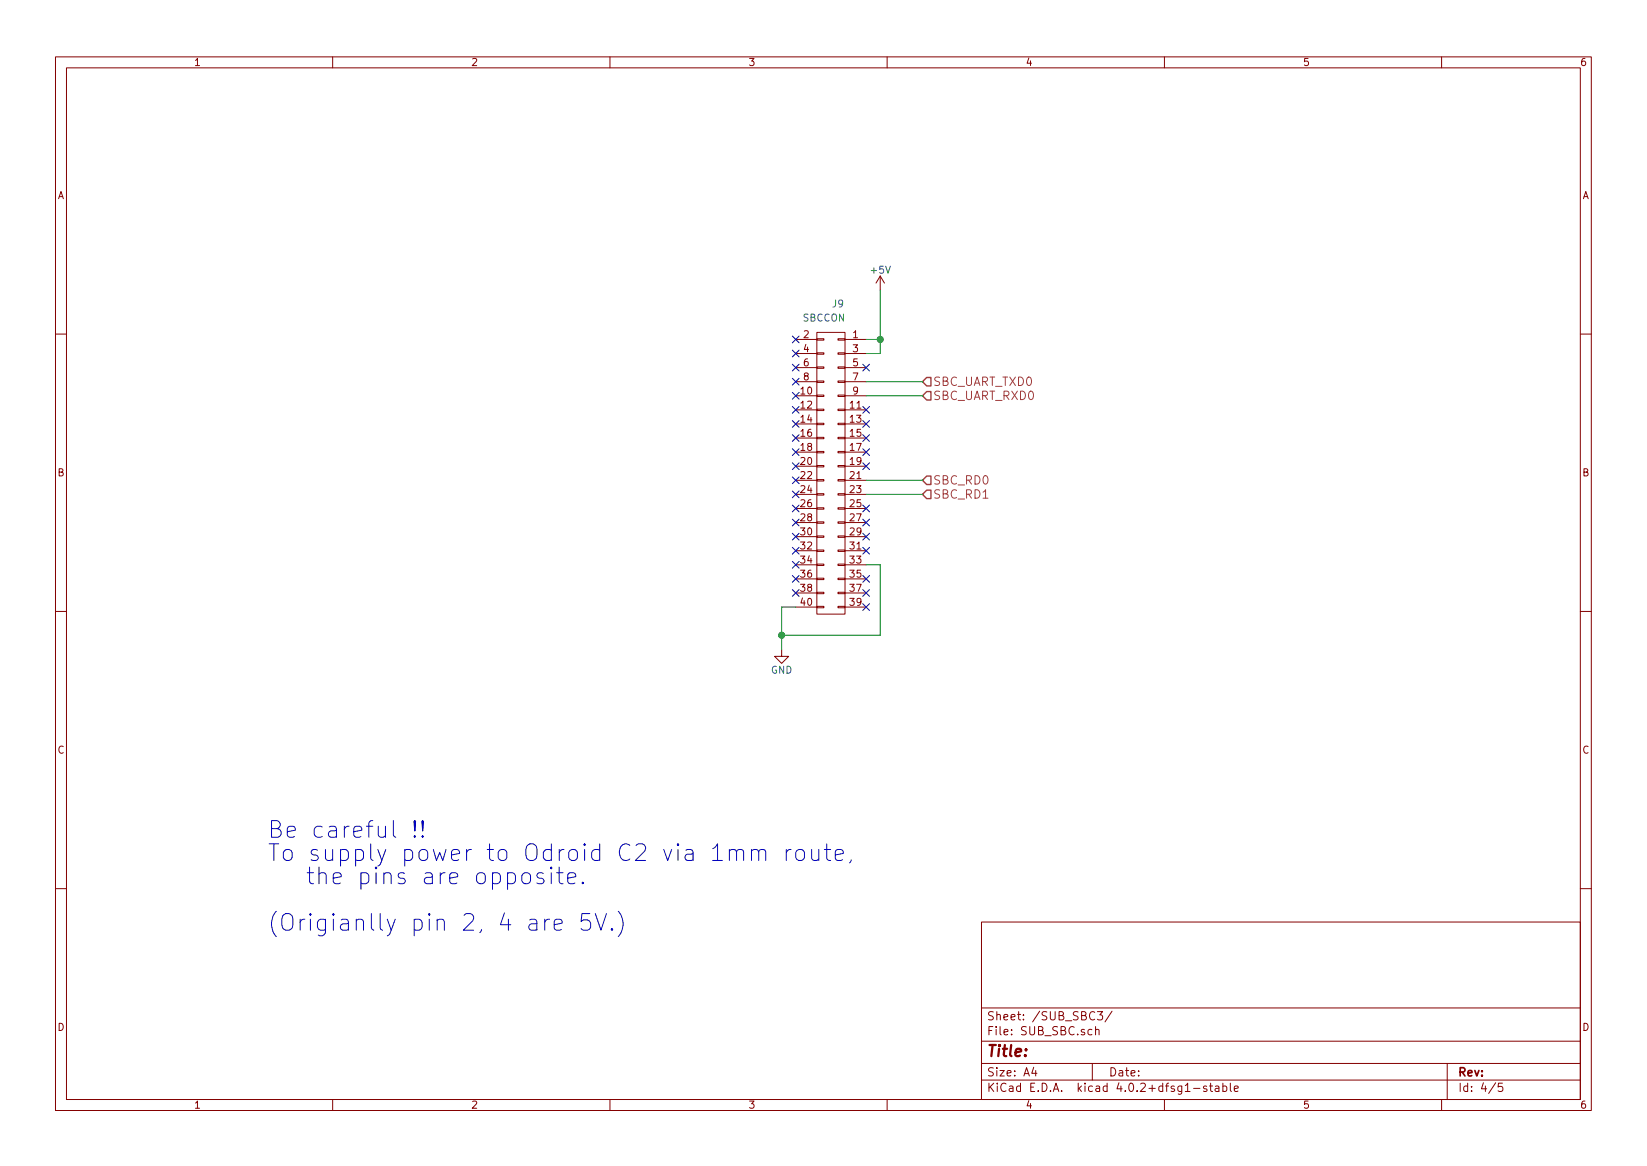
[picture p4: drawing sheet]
<svg xmlns="http://www.w3.org/2000/svg" width="297mm" height="210mm" viewBox="0 0 297 210" stroke-linecap="round" stroke-linejoin="round" font-family="sans-serif">
<g fill="none" stroke="#840000" stroke-width=".18">
<path d="M10 10.3h277v189.9h-277zM12 12.2h273v186.1h-273zM60 10.3v1.9M110 10.3v1.9M160 10.3v1.9M210 10.3v1.9M260 10.3v1.9M147.3 59.9h5.1v50.8h-5.1zM158.7 49.8l-.7 1.2M158.7 49.8v2.5M158.7 49.8l.8 1.2M10 60.2h2"/>
<path d="M143.5 61.2h3.8M143.5 63.7h3.8M143.5 66.3h3.8M143.5 68.8h3.8M143.5 71.4h3.8M143.5 73.9h3.8M143.5 76.4h3.8M143.5 79h3.8M147.3 78.9h1.3v.2h-1.3zM147.3 76.3h1.3v.3h-1.3zM147.3 73.8h1.3v.2h-1.3zM147.3 71.2h1.3v.3h-1.3z"/>
<path d="M147.3 68.7h1.3v.3h-1.3zM147.3 66.2h1.3v.2h-1.3zM147.3 63.6h1.3v.3h-1.3zM147.3 61.1h1.3v.2h-1.3zM151.1 78.9h1.3v.2h-1.3zM151.1 76.3h1.3v.3h-1.3zM151.1 73.8h1.3v.2h-1.3zM151.1 71.2h1.3v.3h-1.3zM151.1 68.7h1.3v.3h-1.3zM151.1 66.2h1.3v.2h-1.3zM151.1 63.6h1.3v.3h-1.3zM151.1 61.1h1.3v.2h-1.3z"/>
<path d="M152.4 61.2h3.8M152.4 63.7h3.8M152.4 66.3h3.8M152.4 68.8h3.8M152.4 71.4h3.8M152.4 73.9h3.8M152.4 76.4h3.8M152.4 79h3.8M285 60.2h2M143.5 84.1h3.8M143.5 96.8h3.8M143.5 86.6h3.8"/>
<path d="M143.5 99.3h3.8M143.5 89.1h3.8M143.5 91.7h3.8M143.5 81.5h3.8M143.5 94.2h3.8M147.3 99.2h1.3v.2h-1.3zM147.3 96.6h1.3v.3h-1.3zM147.3 94.1h1.3v.3h-1.3zM147.3 91.6h1.3v.2h-1.3zM147.3 89h1.3v.3h-1.3zM147.3 86.5h1.3v.2h-1.3zM147.3 83.9h1.3v.3h-1.3z"/>
<path d="M147.3 81.4h1.3v.3h-1.3zM151.1 99.2h1.3v.2h-1.3zM151.1 96.6h1.3v.3h-1.3zM151.1 94.1h1.3v.3h-1.3zM151.1 91.6h1.3v.2h-1.3zM151.1 89h1.3v.3h-1.3zM151.1 86.5h1.3v.2h-1.3zM151.1 83.9h1.3v.3h-1.3zM151.1 81.4h1.3v.3h-1.3zM152.4 84.1h3.8M152.4 96.8h3.8M152.4 86.6h3.8"/>
<path d="M152.4 99.3h3.8M152.4 89.1h3.8M152.4 91.7h3.8M152.4 81.5h3.8M152.4 94.2h3.8M10 110.3h2M141 117.1v1.3h1.2l-1.2 1.2-1.3-1.2h1.3M143.5 109.5h3.8M143.5 101.8h3.8M143.5 104.4h3.8M143.5 106.9h3.8M147.3 109.3h1.3v.3h-1.3z"/>
<path d="M147.3 106.8h1.3v.3h-1.3zM147.3 104.3h1.3v.2h-1.3zM147.3 101.7h1.3v.3h-1.3zM151.1 109.3h1.3v.3h-1.3zM151.1 106.8h1.3v.3h-1.3zM151.1 104.3h1.3v.2h-1.3zM151.1 101.7h1.3v.3h-1.3zM152.4 109.5h3.8M152.4 101.8h3.8M152.4 104.4h3.8M152.4 106.9h3.8M285 110.3h2"/>
<path d="M10 160.2h2M177 166.3h108v32h-108zM285 160.2h2M60 198.3v1.9M110 198.3v1.9M160 198.3v1.9M177 194.8h108M177 191.8h108M177 187.8h108M177 181.8h108M186.4 192.5l-.3 1h.9M186.8 193v1"/>
<path d="M196.9 185.7l-.4-.1-.3 .3 .1 .6 .2 .1 .4-.1M197 191.8v3M197.6 185.7l.2-.1 .4 .1v.9M197.6 185.1v1.5M197.9 182.4h1l-.6 .6 .5 .1v.7l-.2 .1-.7-.1M200.6 182.3l-1.3 2M210 198.3v1.9M215.3 196.3h1.1M217.6 195.9a.37 .37 0 0 0-.6 .1l.1 .3 .5 .1 .1 .1-.2 .3-.5-.1M218.1 195.8h.6M218.3 195.3v1.3l.4 .2M219.2 195.9h.6v.9"/>
<path d="M219.8 196.2l-.4 .1-.3 .2 .3 .3 .4-.1M220.5 195.9l.5-.1 .3 .3-.2 .6h-.6M220.5 195.3v1.5M221.9 195.3v1.3l.2 .2M222.6 196.3l.7-.1v-.3l-.5-.1-.2 .2 .1 .7h.6M260 198.3v1.9M261 191.8v6.5M269.7 195.2l-1.2 2M271 195.3h-.7l-.1 .7 .2-.1 .5 .1 .1 .2v.5l-.2 .1-.6-.1"/>
</g>
<g fill="none" stroke="#000084" stroke-width=".18">
<path d="M142.9 60.6l1.2 1.2M142.9 63.1l1.2 1.3M142.9 70.8l1.2 1.2M142.9 73.3l1.2 1.2M142.9 65.7l1.2 1.2M142.9 75.8l1.2 1.3M142.9 78.4l1.2 1.2M142.9 68.2l1.2 1.2M144.1 78.4l-1.2 1.2M144.1 70.8l-1.2 1.2M144.1 60.6l-1.2 1.2M144.1 73.3l-1.2 1.2"/>
<path d="M144.1 75.8l-1.2 1.3M144.1 63.1l-1.2 1.3M144.1 65.7l-1.2 1.2M144.1 68.2l-1.2 1.2M155.6 73.3l1.2 1.2M155.6 75.8l1.2 1.3M155.6 65.7l1.2 1.2M155.6 78.4l1.2 1.2M156.8 73.3l-1.2 1.2M156.8 75.8l-1.2 1.3M156.8 78.4l-1.2 1.2M156.8 65.7l-1.2 1.2"/>
<path d="M142.9 80.9l1.2 1.2M142.9 86l1.2 1.2M142.9 93.6l1.2 1.2M142.9 83.5l1.2 1.2M142.9 91.1l1.2 1.2M142.9 88.5l1.2 1.3M142.9 96.2l1.2 1.2M142.9 98.7l1.2 1.2M144.1 86l-1.2 1.2M144.1 93.6l-1.2 1.2M144.1 96.2l-1.2 1.2M144.1 88.5l-1.2 1.3"/>
<path d="M144.1 91.1l-1.2 1.2M144.1 80.9l-1.2 1.2M144.1 83.5l-1.2 1.2M144.1 98.7l-1.2 1.2M155.6 93.6l1.2 1.2M155.6 98.7l1.2 1.2M155.6 96.2l1.2 1.2M155.6 83.5l1.2 1.2M155.6 80.9l1.2 1.2M155.6 91.1l1.2 1.2M156.8 93.6l-1.2 1.2M156.8 98.7l-1.2 1.2"/>
<path d="M156.8 80.9l-1.2 1.2M156.8 96.2l-1.2 1.2M156.8 83.5l-1.2 1.2M156.8 91.1l-1.2 1.2M142.9 101.2l1.2 1.3M142.9 103.8l1.2 1.2M142.9 106.3l1.2 1.2M144.1 106.3l-1.2 1.2M144.1 101.2l-1.2 1.3M144.1 103.8l-1.2 1.2M155.6 103.8l1.2 1.2M155.6 106.3l1.2 1.2"/>
<path d="M155.6 108.9l1.2 1.2M156.8 103.8l-1.2 1.2M156.8 106.3l-1.2 1.2M156.8 108.9l-1.2 1.2"/>
</g>
<path d="M158.7 52.3v11.4h-2.5M156.2 61.2h2.5M156.2 68.8h10.2M156.2 71.4h10.2M156.2 86.6h10.2M156.2 89.1h10.2M143.5 109.5h-2.5v7.6M156.2 101.8h2.5v12.7h-17.7" fill="none" stroke="#008400" stroke-width=".18"/>
<g fill="#008400" stroke="#008400" stroke-width=".25">
<circle cx="141" cy="114.5" r=".51"/>
<circle cx="158.8" cy="61.2" r=".51"/>
</g>
<g fill="none" stroke="#0000c2" stroke-width=".18">
<path d="M74.8 150.7l.2 .1-.2 .2-.1-.2 .1-.1v.3M74.8 148v1.8l.2-1.7-.2-.1-.1 .1 .1 1.7M76.2 150.7l.2 .1-.2 .2-.1-.2 .1-.1v.3M76.2 148v1.8l.2-1.7-.2-.1-.1 .1 .1 1.7M91.5 157.5l.9-.1 .4 .3 .2 .2v.9l-.3 .4-.3 .2-.9-.2M94.3 157.7a.81 .81 0 0 1 1.4 .2v.9a.82 .82 0 0 1-.8 .6 .82 .82 0 0 1-.8-.6v-.9zM98 157.5l-.7-.1-.3 .1-.2 .3 .2 .4 1 .3 .1 .3-.1 .4-.3 .2-.9-.2M99.4 157.4v2M100.8 156.4v2.5l.2 .3 .5 .2M102.4 158.4l1.4-.3-.1-.6-.9-.1-.3 .1-.1 .3v1.1l.1 .3 .3 .2 .9-.2M105.1 159.1l.2 .1-.2 .2-.1-.2 .1-.1v.3M132.8 153.6a.72 .72 0 0 1 1.2-.3l.1 .3v1.6"/>
<path d="M135.5 153.5a.76 .76 0 0 1 1.3 .1v1.6M135.5 153.2v2M136.8 153.6a.72 .72 0 0 1 1.2-.3l.1 .3v1.6M141.8 153.2v2M142.7 153.2a.73 .73 0 0 0-.9 .5M143.7 153.5a.81 .81 0 0 1 1.4 .2v.9a.82 .82 0 0 1-.8 .6 .82 .82 0 0 1-.8-.6v-.9zM146.4 153.2v1.6l.1 .2a.84 .84 0 0 0 1.2-.1M147.7 153.2v2M148.7 153.2h1.1M149.1 152.2v2.6l.2 .2 .5 .2M150.6 154.2l1.5-.3-.2-.6-.8-.1-.3 .1-.2 .3v1.2l.2 .2 .3 .2 .8-.2M153.5 155l-.3 .6"/>
<path d="M99.1 165.8a.73 .73 0 0 0-.9 .5M99.9 166.7l1.5-.2-.2-.6-.8-.1-.3 .1-.2 .3v1.1l.2 .3 .3 .1 .8-.1M106.4 164.7h-1.4l-.2 1.5 .4-.3h.7l.3 .1 .3 .5v.7l-.1 .3-.5 .2h-.7l-.4-.2M107.4 164.7l1 3 1-3M110.4 167.5l.1 .1-.1 .1-.2-.1 .2-.1v.2M111.5 164.3a3.4 3.4 0 0 1 0 4.6"/>
</g>
<path d="M166.4 68.8l.7-.7h.8v1.5h-.8zM166.4 71.4l.7-.8h.8v1.5h-.8zM166.4 86.6l.7-.8h.8v1.6h-.8zM167.1 88.4h.8v1.5h-.8l-.7-.8z" fill="none" stroke="#848400" stroke-width=".25"/>
<g font-size="4.2" fill="#0000c2">
<text x="48.3" y="151.1">Be careful !!</text>
<text x="48.3" y="155.3">To supply power to Odroid C2 via 1mm route,</text>
<text x="51.7" y="159.5">the pins are opposite.</text>
<text x="48.3" y="167.9">(Origianlly pin 2, 4 are 5V.)</text>
</g>
<text font-size="2.8" fill="#840000" x="178" y="190.5">Title:</text>
<g font-size="2.1" fill="#848400">
<text x="168.3" y="69.6">SBC_UART_TXD0</text>
<text x="168.3" y="72.1">SBC_UART_RXD0</text>
<text x="168.3" y="87.4">SBC_RD0</text>
<text x="168.3" y="89.9">SBC_RD1</text>
</g>
<g font-size="2.1" fill="#840000">
<text x="178" y="184">Sheet: /SUB_SBC3/</text>
<text x="178" y="186.7">File: SUB_SBC.sch</text>
<text x="178" y="196.9">KiCad E.D.A. kicad 4.0.2+dfsg1-stable</text>
<text x="178" y="194.1">Size: A4</text>
<text x="200" y="194.1">Date:</text>
<text x="263" y="194.1">Rev:</text>
<text x="263" y="196.9">Id: 4/5</text>
</g>
<g font-size="1.8" fill="#840000">
<text x="35" y="11.9">1</text>
<text x="85" y="11.9">2</text>
<text x="135" y="11.9">3</text>
<text x="185" y="11.9">4</text>
<text x="235" y="11.9">5</text>
<text x="285" y="11.9">6</text>
<text x="10.4" y="35.9">A</text>
<text x="285.4" y="35.9">A</text>
<text x="144.9" y="61">2</text>
<text x="144.9" y="63.5">4</text>
<text x="153.8" y="61">1</text>
<text x="153.8" y="63.5">3</text>
<text x="144.4" y="71.1">10</text>
<text x="144.9" y="66">6</text>
<text x="144.9" y="68.6">8</text>
<text x="153.8" y="66">5</text>
<text x="153.8" y="68.6">7</text>
<text x="153.8" y="71.1">9</text>
<text x="144.4" y="73.7">12</text>
<text x="144.4" y="76.2">14</text>
<text x="153.3" y="73.7">11</text>
<text x="153.3" y="76.2">13</text>
<text x="144.4" y="83.8">20</text>
<text x="144.4" y="78.7">16</text>
<text x="144.4" y="81.3">18</text>
<text x="153.3" y="78.7">15</text>
<text x="153.3" y="81.3">17</text>
<text x="153.3" y="83.8">19</text>
<text x="10.4" y="85.9">B</text>
<text x="144.4" y="86.4">22</text>
<text x="144.4" y="88.9">24</text>
<text x="153.3" y="86.4">21</text>
<text x="153.3" y="88.9">23</text>
<text x="285.4" y="85.9">B</text>
<text x="144.4" y="91.4">26</text>
<text x="144.4" y="94">28</text>
<text x="153.3" y="91.4">25</text>
<text x="153.3" y="94">27</text>
<text x="144.4" y="96.5">30</text>
<text x="144.4" y="99.1">32</text>
<text x="144.4" y="101.6">34</text>
<text x="153.3" y="99.1">31</text>
<text x="153.3" y="101.6">33</text>
<text x="153.3" y="96.5">29</text>
<text x="144.4" y="104.1">36</text>
<text x="144.4" y="106.7">38</text>
<text x="153.3" y="104.1">35</text>
<text x="153.3" y="106.7">37</text>
<text x="144.4" y="109.2">40</text>
<text x="153.3" y="109.2">39</text>
<text x="10.4" y="135.9">C</text>
<text x="285.4" y="135.9">C</text>
<text x="10.4" y="185.9">D</text>
<text x="285.4" y="185.9">D</text>
<text x="35" y="199.9">1</text>
<text x="85" y="199.9">2</text>
<text x="135" y="199.9">3</text>
<text x="185" y="199.9">4</text>
<text x="235" y="199.9">5</text>
<text x="285" y="199.9">6</text>
</g>
<g font-size="1.8" fill="#008484">
<text x="157.1" y="49.3">+5V</text>
<text x="144.8" y="58">SBCCON</text>
<text x="150.2" y="55.4">J9</text>
<text x="139" y="121.5">GND</text>
</g>
</svg>
